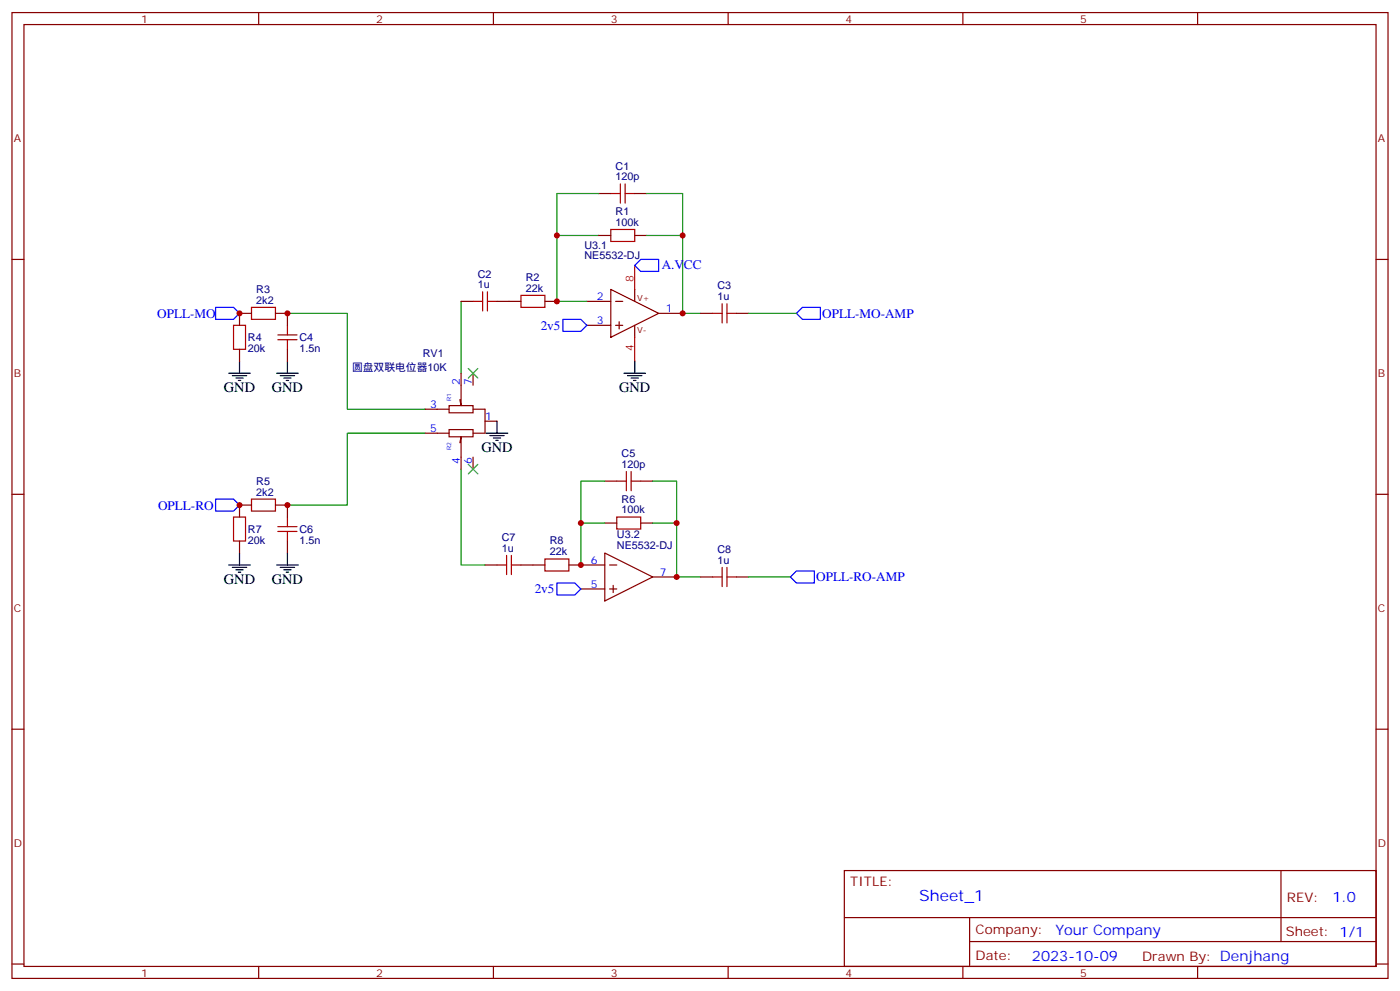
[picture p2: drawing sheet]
<svg xmlns="http://www.w3.org/2000/svg" width="412mm" height="292mm" viewBox="0 0 412 292" stroke-linecap="round" stroke-linejoin="round" font-family="sans-serif">
<g fill="none" stroke="#870000" stroke-width=".35">
<path d="M3.5 3.7h405.4v284.3h-405.4zM7.1 7.2h398.2v277.3h-398.2zM76.2 3.7v3.5M145.3 3.7v3.5M214.5 3.7v3.5M283.6 3.7v3.5M352.8 3.7v3.5M176.4 57h3.5M187 57h3.5M3.5 76.4h3.6M176.4 69.3h3.5M187 69.3h3.5"/>
<path d="M405.3 76.4h3.6M74.1 92.3h-3.5v3.5M81.1 92.3h3.6v3.5M135.8 88.7h3.5M146.4 88.7h7.1M160.5 88.7h3.5M172.9 88.7h7M172.9 95.8h7M179.9 85.2l14.1 7.1-14.1 7zM181.3 88.7h2.1M181.3 95.8h2.1M182.4 94.7v2.1"/>
<path d="M187 85.2v3.5M187 95.8v3.5M194 92.3h7.1M206.4 92.3h3.5M217 92.3h3.5M70.6 102.8v3.6M84.7 102.8v3.6M132.3 119.4h7v2.1h-7zM135.8 109.9v9.5l-.3-1.7M139.3 109.9v3.5M125.2 120.5h7.1M125.2 127.5h7.1"/>
<path d="M132.3 126.5h7v2.1h-7zM135.5 130.4l.3-1.8v9.5M139.3 120.5h3.6v7h-3.6M139.3 134.6v3.5M142.9 124h3.5M3.5 145.5h3.6M70.6 159.3v3.5M74.1 148.7h-3.5v3.5M81.1 148.7h3.6v3.5M84.7 159.3v3.5M178.2 154h3.5M178.2 141.6h3.5"/>
<path d="M188.7 154h3.6M188.7 141.6h3.6M405.3 145.5h3.6M142.9 166.3h3.5M153.5 166.3h7M167.6 166.3h10.6M171.1 173.4h7.1M178.2 162.8l14.1 7.1-14.1 7zM179.6 166.3h2.1M179.6 173.4h2.1M180.6 172.3v2.1M192.3 169.9h7"/>
<path d="M206.4 169.9h3.5M217 169.9h3.5M3.5 214.7h3.6M405.3 214.7h3.6M248.7 256.3h156.6v28.2h-156.6zM377.3 256.3v20.9M248.7 270.1h156.5M285.6 277.2h119.6M285.6 270.1v14.2M3.5 283.8h3.6M76.2 284.5v3.5M145.3 284.5v3.5"/>
<path d="M214.5 284.5v3.5M283.6 284.5v3.5M352.8 284.5v3.5M405.3 283.8h3.6"/>
</g>
<g fill="none" stroke="#008700" stroke-width=".35">
<path d="M176.4 57h-12.4v12.3M190.5 57h10.6v12.3M176.4 69.3h-12.4v19.4h8.9M190.5 69.3h10.6v23h5.3M84.7 92.3h17.6v28.2h22.9M135.8 88.7v21.2M220.5 92.3h14.1M125.2 127.5h-22.9v21.2h-17.6M135.8 138.1v28.2h7.1M171.1 154h7.1M178.2 141.6h-7.1v24.7M192.3 154h7v15.9h7.1"/>
<path d="M192.3 141.6h7v12.4M220.5 169.9h12.3"/>
</g>
<g fill="none" stroke="#000" stroke-width=".35">
<path d="M67.4 109.9h6.3M68.4 110.6h4.3M69.5 111.3h2.1M70.2 112h.7M70.6 106.4v3.5M81.5 109.9h6.3M82.5 110.6h4.3M83.6 111.3h2.1M84.3 112h.7M84.7 106.4v3.5M183.8 109.9h6.3M184.9 110.6h4.2"/>
<path d="M185.9 111.3h2.1M186.6 112h.7M187 106.4v3.5M143.2 127.5h6.4M144.3 128.2h4.2M145.3 128.9h2.2M146 129.6h.8M146.4 124v3.5M67.4 166.3h6.3M68.4 167h4.3M69.5 167.7h2.1M70.2 168.5h.7"/>
<path d="M70.6 162.8v3.5M81.5 166.3h6.3M82.5 167h4.3M83.6 167.7h2.1M84.3 168.5h.7M84.7 162.8v3.5"/>
</g>
<g fill="none" stroke="#a10000" stroke-width=".35">
<path d="M179.9 57h2.8M182.7 54.2v5.6M184.1 57h2.9M184.1 54.2v5.6M179.9 67.6h7.1v3.5h-7.1zM68.8 95.8h3.5v7h-3.5zM74.1 90.5h7v3.5h-7zM81.8 98.6h5.7M84.7 95.8v2.8M139.3 88.7h2.9M142.2 85.9v5.6M143.6 88.7h2.8"/>
<path d="M143.6 85.9v5.6M153.5 87h7v3.5h-7zM209.9 92.3h2.8M212.7 89.4v5.7M214.1 92.3h2.9M214.1 89.4v5.7M81.8 100h5.7M84.7 100v2.8M184.5 138.8v5.7M185.9 138.8v5.7M68.8 152.2h3.5v7.1h-3.5zM74.1 146.9h7v3.6h-7z"/>
<path d="M81.8 156.5h5.7M81.8 155h5.7M84.7 152.2v2.8M84.7 156.5v2.8M181.7 152.2h7v3.6h-7zM181.7 141.6h2.8M185.9 141.6h2.8M146.4 166.3h2.8M149.2 163.5v5.7M150.6 166.3h2.9M150.6 163.5v5.7M160.5 164.6h7.1v3.5h-7.1z"/>
<path d="M209.9 169.9h2.8M212.7 167v5.7M214.1 167v5.7M214.1 169.9h2.9"/>
</g>
<path d="M187 78.1v7.1M187 99.3v7.1" fill="none" stroke="#f00" stroke-width=".35"/>
<path d="M137.9 108.5l2.9 2.8M140.8 108.5l-2.9 2.8M137.9 136.7l2.9 2.8M140.8 136.7l-2.9 2.8" fill="none" stroke="#3c3" stroke-width=".35"/>
<path d="M187 78.1l1.7-1.7h5.3v3.5h-5.3zM63.5 90.5h5.3l1.8 1.8-1.8 1.7h-5.3zM165.8 94h5.3l1.8 1.8-1.8 1.7h-5.3zM234.6 92.3l1.8-1.8h5.3v3.5h-5.3zM63.5 146.9h5.3l1.8 1.8-1.8 1.8h-5.3zM164 171.6h5.3l1.8 1.8-1.8 1.8h-5.3zM232.8 169.9l1.8-1.8h5.3v3.5h-5.3z" fill="none" stroke="#00f" stroke-width=".35"/>
<g fill="#c00">
<circle cx="84.7" cy="148.7" r=".88"/>
<circle cx="84.7" cy="92.3" r=".88"/>
<circle cx="171.1" cy="166.3" r=".88"/>
<circle cx="164" cy="88.7" r=".88"/>
<circle cx="199.3" cy="169.9" r=".88"/>
<circle cx="201.1" cy="92.3" r=".88"/>
<circle cx="199.3" cy="154" r=".88"/>
<circle cx="164" cy="69.3" r=".88"/>
<circle cx="201.1" cy="69.3" r=".88"/>
<circle cx="171.1" cy="154" r=".88"/>
<circle cx="70.6" cy="92.3" r=".88"/>
<circle cx="70.6" cy="148.7" r=".88"/>
</g>
<text font-size="4.6" fill="#00f" x="270.8" y="265.3">Sheet_1</text>
<g font-size="4.2">
<text x="66" y="115.5">GND</text>
<text x="80.1" y="115.5">GND</text>
<text x="182.4" y="115.5">GND</text>
<text x="141.8" y="133.2">GND</text>
<text x="66" y="172">GND</text>
<text x="80.1" y="172">GND</text>
</g>
<g font-size="4.2" fill="#00f">
<text x="392.5" y="265.6">1.0</text>
<text x="310.9" y="275.1">Your Company</text>
<text x="304" y="282.9">2023-10-09</text>
</g>
<g font-size="3.9" fill="#00f">
<text x="194.9" y="79.3">A.VCC</text>
<text x="46.3" y="93.5">OPLL-MO</text>
<text x="242.2" y="93.5">OPLL-MO-AMP</text>
<text x="159.3" y="97">2v5</text>
<text x="46.6" y="150">OPLL-RO</text>
<text x="240.4" y="171.1">OPLL-RO-AMP</text>
<text x="157.5" y="174.7">2v5</text>
</g>
<g font-size="3.9" fill="#800">
<text x="250.5" y="260.9">TITLE:</text>
<text x="379.1" y="265.6">REV:</text>
<text x="287.4" y="275.1">Company:</text>
<text x="378.7" y="275.7">Sheet: 1/1</text>
<text x="287.4" y="282.8">Date:</text>
<text x="336.4" y="282.8">Drawn By: Denjhang</text>
</g>
<g font-size="3.2" fill="#800">
<text x="41.6" y="6.7">1</text>
<text x="110.8" y="6.7">2</text>
<text x="179.9" y="6.7">3</text>
<text x="249.1" y="6.7">4</text>
<text x="318.2" y="6.7">5</text>
<text x="4.1" y="41.8">A</text>
<text x="405.9" y="41.8">A</text>
<text x="4.1" y="110.9">B</text>
<text x="405.9" y="110.9">B</text>
<text x="4.1" y="180.1">C</text>
<text x="405.9" y="180.1">C</text>
<text x="4.1" y="249.2">D</text>
<text x="405.9" y="249.2">D</text>
<text x="41.6" y="287.5">1</text>
<text x="110.8" y="287.5">2</text>
<text x="179.9" y="287.5">3</text>
<text x="249.1" y="287.5">4</text>
<text x="318.2" y="287.5">5</text>
</g>
<g font-size="3.2" fill="#000080">
<text x="181.3" y="53.1">120p</text>
<text x="181.3" y="49.9">C1</text>
<text x="181.3" y="63.3">R1</text>
<text x="181.3" y="66.5">100k</text>
<text x="172.2" y="76.4">NE5532-DJ</text>
<text x="172.2" y="73.2">U3.1</text>
<text x="140.8" y="81.7">C2</text>
<text x="154.9" y="82.7">R2</text>
<text x="75.5" y="89.4">2k2</text>
<text x="75.5" y="86.2">R3</text>
<text x="140.8" y="84.8">1u</text>
<text x="154.9" y="85.9">22k</text>
<text x="211.3" y="88.4">1u</text>
<text x="211.3" y="85.1">C3</text>
<text x="73" y="100.5">R4</text>
<text x="88.2" y="100.5">C4</text>
<text x="73" y="103.6">20k</text>
<text x="88.2" y="103.6">1.5n</text>
<text x="124.5" y="105">RV1</text>
<text x="103.7" y="109.3">圆盘双联电位器10K</text>
<text x="183.1" y="137.8">120p</text>
<text x="183.1" y="134.6">C5</text>
<text x="75.5" y="142.6">R5</text>
<text x="75.5" y="145.9">2k2</text>
<text x="183.1" y="148">R6</text>
<text x="183.1" y="151.2">100k</text>
<text x="73" y="160.1">20k</text>
<text x="73" y="156.9">R7</text>
<text x="88.2" y="160.1">1.5n</text>
<text x="88.2" y="156.9">C6</text>
<text x="147.8" y="159.3">C7</text>
<text x="161.9" y="160.3">R8</text>
<text x="181.7" y="161.7">NE5532-DJ</text>
<text x="181.7" y="158.5">U3.2</text>
<text x="147.8" y="162.5">1u</text>
<text x="161.9" y="163.5">22k</text>
<text x="211.3" y="166">1u</text>
<text x="211.3" y="162.8">C8</text>
</g>
<g font-size="3.2" fill="#f00">
<text x="186.6" y="83.1" transform="rotate(-90 186.6 83.1)">8</text>
<text x="186.6" y="103.4" transform="rotate(-90 186.6 103.4)">4</text>
</g>
<g font-size="3.2" fill="#00f">
<text x="175.8" y="88.4">2</text>
<text x="175.8" y="95.4">3</text>
<text x="196.1" y="91.9">1</text>
<text x="135.5" y="113.4" transform="rotate(-90 135.5 113.4)">2</text>
<text x="139" y="113.4" transform="rotate(-90 139 113.4)">7</text>
<text x="126.7" y="120.1">3</text>
<text x="142.9" y="123.6">1</text>
<text x="126.7" y="127.2">5</text>
<text x="135.5" y="136.6" transform="rotate(-90 135.5 136.6)">4</text>
<text x="139" y="136.6" transform="rotate(-90 139 136.6)">6</text>
<text x="174" y="166">6</text>
<text x="174" y="173">5</text>
<text x="194.4" y="169.5">7</text>
</g>
<g font-size="2.5" fill="#800">
<text x="187.7" y="88.7">V+</text>
<text x="187.7" y="97.9">V-</text>
</g>
<g font-size="1.8" fill="#00f">
<text x="132.9" y="118" transform="rotate(-90 132.9 118)">R1</text>
<text x="132.9" y="132.5" transform="rotate(-90 132.9 132.5)">R2</text>
</g>
</svg>
